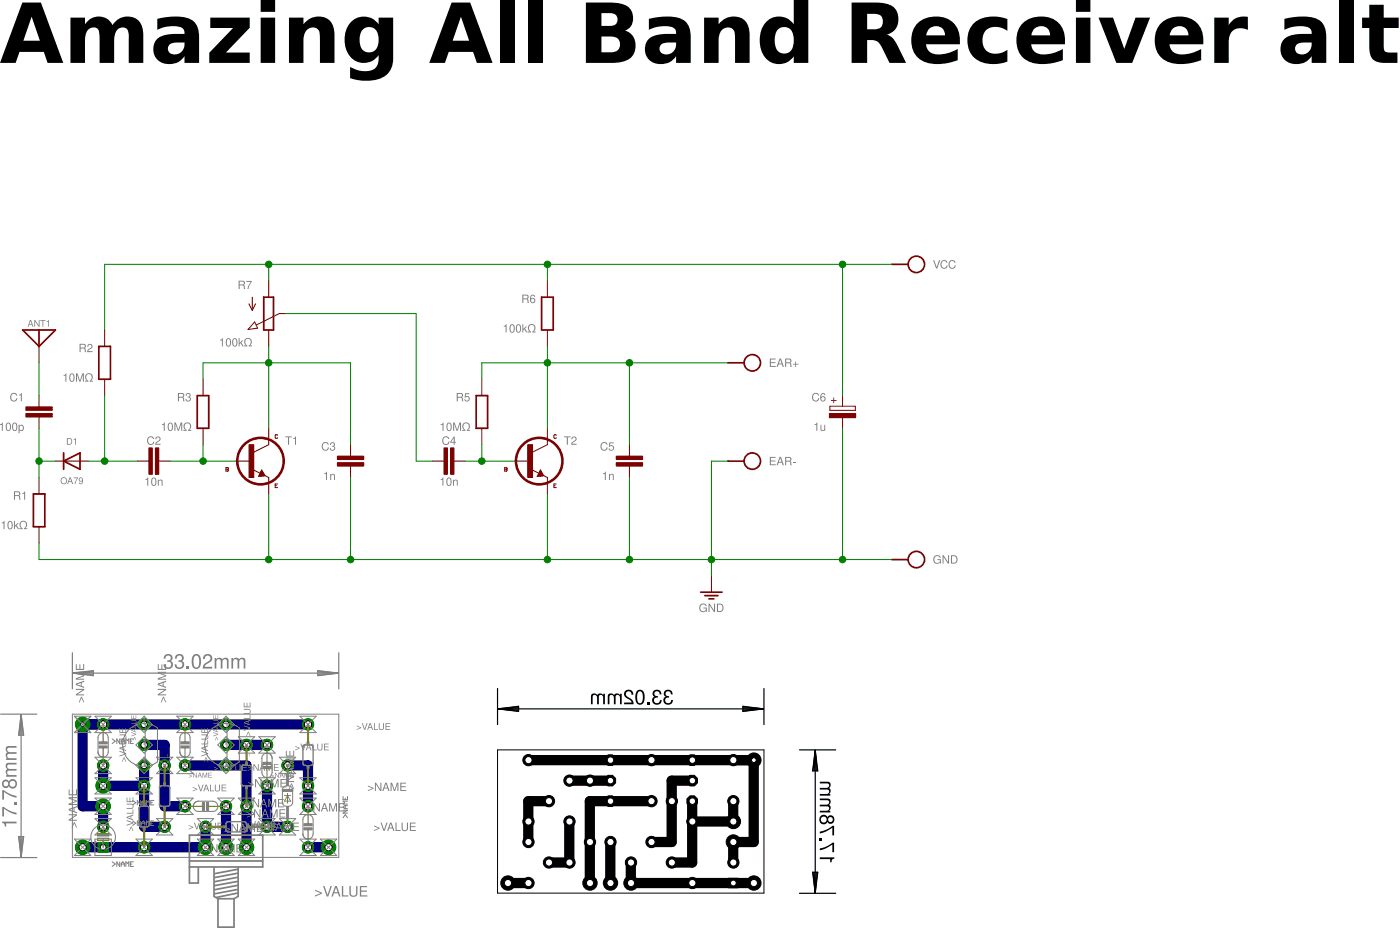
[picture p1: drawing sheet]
<?xml version="1.0" encoding="utf-8"?>
<!DOCTYPE eagle SYSTEM "eagle.dtd">
<eagle version="7.2.0">
<drawing>
<settings>
<setting alwaysvectorfont="no"/>
<setting verticaltext="up"/>
</settings>
<grid distance="0.1" unitdist="inch" unit="inch" style="lines" multiple="1" display="yes" altdistance="2" altunitdist="inch" altunit="inch"/>
<schematic xreflabel="%F%N/%S" xrefpart="/%S.%C%R">
<libraries>
<library name="d">
<symbols>
<symbol name="D">
<pin name="A" x="0" y="-2.54" visible="off" length="short" direction="pas" rot="R90"/>
<pin name="C" x="0" y="2.54" visible="off" length="short" direction="pas" rot="R270"/>
<text x="-2.54" y="0" size="1.016" layer="95" align="bottom-right">&gt;NAME</text>
<text x="-2.54" y="-2.286" size="1.016" layer="96" align="bottom-right">&gt;VALUE</text>
<wire x1="1.27" y1="-1.27" x2="0" y2="1.27" width="0.254" layer="94"/>
<wire x1="0" y1="1.27" x2="-1.27" y2="-1.27" width="0.254" layer="94"/>
<wire x1="-1.27" y1="1.27" x2="0" y2="1.27" width="0.254" layer="94"/>
<wire x1="-1.27" y1="-1.27" x2="1.27" y2="-1.27" width="0.254" layer="94"/>
<wire x1="0" y1="1.27" x2="1.27" y2="1.27" width="0.254" layer="94"/>
</symbol>
</symbols>
<devicesets>
<deviceset name="1N4148" prefix="D">
<gates>
<gate name="1" symbol="D" x="0" y="0"/>
</gates>
<devices>
<device name="35-7" package="DO35-7">
<connects>
<connect gate="1" pin="A" pad="A"/>
<connect gate="1" pin="C" pad="C"/>
</connects>
<technologies>
<technology name=""/>
</technologies>
</device>
<device name="35-10" package="DO35-10">
<connects>
<connect gate="1" pin="A" pad="A"/>
<connect gate="1" pin="C" pad="C"/>
</connects>
<technologies>
<technology name=""/>
</technologies>
</device>
<device name="35-2.54" package="DO35-2_54">
<connects>
<connect gate="1" pin="A" pad="A"/>
<connect gate="1" pin="C" pad="C"/>
</connects>
<technologies>
<technology name=""/>
</technologies>
</device>
<device name="35-2.54A" package="DO35-2_54A">
<connects>
<connect gate="1" pin="A" pad="A"/>
<connect gate="1" pin="C" pad="C"/>
</connects>
<technologies>
<technology name=""/>
</technologies>
</device>
<device name="34-12" package="DO34-12">
<connects>
<connect gate="1" pin="A" pad="A"/>
<connect gate="1" pin="C" pad="C"/>
</connects>
<technologies>
<technology name=""/>
</technologies>
</device>
<device name="34-5" package="DO34-5">
<connects>
<connect gate="1" pin="A" pad="A"/>
<connect gate="1" pin="C" pad="C"/>
</connects>
<technologies>
<technology name=""/>
</technologies>
</device>
<device name="34-7" package="DO34-7">
<connects>
<connect gate="1" pin="A" pad="A"/>
<connect gate="1" pin="C" pad="C"/>
</connects>
<technologies>
<technology name=""/>
</technologies>
</device>
<device name="34-2,5" package="DO34-2,5">
<connects>
<connect gate="1" pin="A" pad="A"/>
<connect gate="1" pin="C" pad="C"/>
</connects>
<technologies>
<technology name=""/>
</technologies>
</device>
<device name="34-2,5-A" package="DO34-2,5-A">
<connects>
<connect gate="1" pin="A" pad="A"/>
<connect gate="1" pin="C" pad="C"/>
</connects>
<technologies>
<technology name=""/>
</technologies>
</device>
<device name="34-10" package="DO34-10">
<connects>
<connect gate="1" pin="A" pad="A"/>
<connect gate="1" pin="C" pad="C"/>
</connects>
<technologies>
<technology name=""/>
</technologies>
</device>
<device name="34-7V" package="DO34-7V">
<connects>
<connect gate="1" pin="A" pad="A"/>
<connect gate="1" pin="C" pad="C"/>
</connects>
<technologies>
<technology name=""/>
</technologies>
</device>
<device name="34-5V" package="DO34-5V">
<connects>
<connect gate="1" pin="A" pad="A"/>
<connect gate="1" pin="C" pad="C"/>
</connects>
<technologies>
<technology name=""/>
</technologies>
</device>
<device name="34-10V" package="DO34-10V">
<connects>
<connect gate="1" pin="A" pad="A"/>
<connect gate="1" pin="C" pad="C"/>
</connects>
<technologies>
<technology name=""/>
</technologies>
</device>
<device name="34-12V" package="DO34-12V">
<connects>
<connect gate="1" pin="A" pad="A"/>
<connect gate="1" pin="C" pad="C"/>
</connects>
<technologies>
<technology name=""/>
</technologies>
</device>
<device name="OA79" package="OA79-18">
<connects>
<connect gate="1" pin="A" pad="A"/>
<connect gate="1" pin="C" pad="C"/>
</connects>
<technologies>
<technology name=""/>
</technologies>
</device>
<device name="-7-10" package="DO7-10">
<connects>
<connect gate="1" pin="A" pad="A"/>
<connect gate="1" pin="C" pad="C"/>
</connects>
<technologies>
<technology name=""/>
</technologies>
</device>
<device name="-7-7" package="DO7-7">
<connects>
<connect gate="1" pin="A" pad="A"/>
<connect gate="1" pin="C" pad="C"/>
</connects>
<technologies>
<technology name=""/>
</technologies>
</device>
<device name="-7-5" package="DO7-5">
<connects>
<connect gate="1" pin="A" pad="A"/>
<connect gate="1" pin="C" pad="C"/>
</connects>
<technologies>
<technology name=""/>
</technologies>
</device>
<device name="-34-18" package="DO34-18">
<connects>
<connect gate="1" pin="A" pad="A"/>
<connect gate="1" pin="C" pad="C"/>
</connects>
<technologies>
<technology name=""/>
</technologies>
</device>
<device name="34-20" package="DO34-15">
<connects>
<connect gate="1" pin="A" pad="A"/>
<connect gate="1" pin="C" pad="C"/>
</connects>
<technologies>
<technology name=""/>
</technologies>
</device>
</devices>
</deviceset>
</devicesets>
</library>
<library name="r">
<symbols>
<symbol name="R">
<pin name="2" x="0" y="5.08" visible="off" length="short" direction="pas" swaplevel="1" rot="R270"/>
<pin name="1" x="0" y="-5.08" visible="off" length="short" direction="pas" swaplevel="1" rot="R90"/>
<wire x1="0.889" y1="-2.54" x2="0.889" y2="2.54" width="0.254" layer="94"/>
<wire x1="-0.889" y1="2.54" x2="-0.889" y2="-2.54" width="0.254" layer="94"/>
<wire x1="0.889" y1="2.54" x2="-0.889" y2="2.54" width="0.254" layer="94"/>
<wire x1="0.889" y1="-2.54" x2="-0.889" y2="-2.54" width="0.254" layer="94"/>
<text x="-1.778" y="1.651" size="1.27" layer="95" align="bottom-right">&gt;NAME</text>
<text x="-1.778" y="-1.651" size="1.27" layer="96" align="top-right">&gt;VALUE</text>
</symbol>
<symbol name="POT">
<wire x1="2.54" y1="0.762" x2="-2.54" y2="0.762" width="0.254" layer="94"/>
<wire x1="-2.54" y1="-0.762" x2="2.54" y2="-0.762" width="0.254" layer="94"/>
<wire x1="0" y1="-2.54" x2="0" y2="-1.651" width="0.1524" layer="94"/>
<wire x1="2.54" y1="-0.762" x2="2.54" y2="0.762" width="0.254" layer="94"/>
<wire x1="-2.54" y1="0.762" x2="-2.54" y2="-0.762" width="0.254" layer="94"/>
<wire x1="-2.54" y1="2.54" x2="-0.508" y2="2.54" width="0.1524" layer="94"/>
<wire x1="-0.508" y1="2.54" x2="-1.524" y2="3.048" width="0.1524" layer="94"/>
<wire x1="-0.508" y1="2.54" x2="-1.524" y2="2.032" width="0.1524" layer="94"/>
<text x="-3.429" y="1.778" size="1.27" layer="95" align="bottom-right">&gt;NAME</text>
<text x="1.905" y="-1.27" size="1.27" layer="96" align="top-left">&gt;VALUE</text>
<pin name="A" x="-5.08" y="0" visible="off" length="short" direction="pas"/>
<pin name="E" x="5.08" y="0" visible="off" length="short" direction="pas" rot="R180"/>
<pin name="S" x="0" y="-2.54" visible="off" length="point" direction="pas" rot="R90"/>
<wire x1="0" y1="-1.651" x2="1.7526" y2="1.8796" width="0.1524" layer="94"/>
<wire x1="1.2939" y1="2.1597" x2="2.4495" y2="3.1989" width="0.1524" layer="94"/>
<wire x1="2.4495" y1="3.1989" x2="2.2352" y2="1.7018" width="0.1524" layer="94"/>
<wire x1="1.2939" y1="2.1597" x2="2.2352" y2="1.7018" width="0.1524" layer="94"/>
</symbol>
</symbols>
<devicesets>
<deviceset name="R" prefix="R" uservalue="yes">
<gates>
<gate name="1" symbol="R" x="0" y="0"/>
</gates>
<devices>
<device name="0204/5" package="0204/5">
<connects>
<connect gate="1" pin="1" pad="1"/>
<connect gate="1" pin="2" pad="2"/>
</connects>
<technologies>
<technology name=""/>
</technologies>
</device>
<device name="0204/7" package="0204/7">
<connects>
<connect gate="1" pin="1" pad="1"/>
<connect gate="1" pin="2" pad="2"/>
</connects>
<technologies>
<technology name=""/>
</technologies>
</device>
<device name="0204V" package="0204V">
<connects>
<connect gate="1" pin="1" pad="1"/>
<connect gate="1" pin="2" pad="2"/>
</connects>
<technologies>
<technology name=""/>
</technologies>
</device>
<device name="0207/10" package="0207/10">
<connects>
<connect gate="1" pin="1" pad="1"/>
<connect gate="1" pin="2" pad="2"/>
</connects>
<technologies>
<technology name=""/>
</technologies>
</device>
<device name="0207/12" package="0207/12">
<connects>
<connect gate="1" pin="1" pad="1"/>
<connect gate="1" pin="2" pad="2"/>
</connects>
<technologies>
<technology name=""/>
</technologies>
</device>
<device name="0207/15" package="0207/15">
<connects>
<connect gate="1" pin="1" pad="1"/>
<connect gate="1" pin="2" pad="2"/>
</connects>
<technologies>
<technology name=""/>
</technologies>
</device>
<device name="0207/2V" package="0207/2V">
<connects>
<connect gate="1" pin="1" pad="1"/>
<connect gate="1" pin="2" pad="2"/>
</connects>
<technologies>
<technology name=""/>
</technologies>
</device>
<device name="0207/5V" package="0207/5V">
<connects>
<connect gate="1" pin="1" pad="1"/>
<connect gate="1" pin="2" pad="2"/>
</connects>
<technologies>
<technology name=""/>
</technologies>
</device>
<device name="0207/7" package="0207/7">
<connects>
<connect gate="1" pin="1" pad="1"/>
<connect gate="1" pin="2" pad="2"/>
</connects>
<technologies>
<technology name=""/>
</technologies>
</device>
<device name="0204/10" package="0204/10">
<connects>
<connect gate="1" pin="1" pad="1"/>
<connect gate="1" pin="2" pad="2"/>
</connects>
<technologies>
<technology name=""/>
</technologies>
</device>
<device name="0204/12" package="0204/12">
<connects>
<connect gate="1" pin="1" pad="1"/>
<connect gate="1" pin="2" pad="2"/>
</connects>
<technologies>
<technology name=""/>
</technologies>
</device>
<device name="0204/15" package="0204/15">
<connects>
<connect gate="1" pin="1" pad="1"/>
<connect gate="1" pin="2" pad="2"/>
</connects>
<technologies>
<technology name=""/>
</technologies>
</device>
<device name="0204/2V" package="0204/2V">
<connects>
<connect gate="1" pin="1" pad="1"/>
<connect gate="1" pin="2" pad="2"/>
</connects>
<technologies>
<technology name=""/>
</technologies>
</device>
<device name="0202/2V" package="0202/2V">
<connects>
<connect gate="1" pin="1" pad="1"/>
<connect gate="1" pin="2" pad="2"/>
</connects>
<technologies>
<technology name=""/>
</technologies>
</device>
<device name="0202/5" package="0202/5">
<connects>
<connect gate="1" pin="1" pad="1"/>
<connect gate="1" pin="2" pad="2"/>
</connects>
<technologies>
<technology name=""/>
</technologies>
</device>
<device name="0202/7" package="0202/7">
<connects>
<connect gate="1" pin="1" pad="1"/>
<connect gate="1" pin="2" pad="2"/>
</connects>
<technologies>
<technology name=""/>
</technologies>
</device>
<device name="0202/10" package="0202/10">
<connects>
<connect gate="1" pin="1" pad="1"/>
<connect gate="1" pin="2" pad="2"/>
</connects>
<technologies>
<technology name=""/>
</technologies>
</device>
<device name="0202V" package="0202V">
<connects>
<connect gate="1" pin="1" pad="1"/>
<connect gate="1" pin="2" pad="2"/>
</connects>
<technologies>
<technology name=""/>
</technologies>
</device>
<device name="0202/12" package="0202/12">
<connects>
<connect gate="1" pin="1" pad="1"/>
<connect gate="1" pin="2" pad="2"/>
</connects>
<technologies>
<technology name=""/>
</technologies>
</device>
<device name="0202/15" package="0202/15">
<connects>
<connect gate="1" pin="1" pad="1"/>
<connect gate="1" pin="2" pad="2"/>
</connects>
<technologies>
<technology name=""/>
</technologies>
</device>
<device name="0202/7-V" package="0202/7-V">
<connects>
<connect gate="1" pin="1" pad="1"/>
<connect gate="1" pin="2" pad="2"/>
</connects>
<technologies>
<technology name=""/>
</technologies>
</device>
<device name="0202/5-V" package="0202/5-V">
<connects>
<connect gate="1" pin="1" pad="1"/>
<connect gate="1" pin="2" pad="2"/>
</connects>
<technologies>
<technology name=""/>
</technologies>
</device>
<device name="0202/10-V" package="0202/10-V">
<connects>
<connect gate="1" pin="1" pad="1"/>
<connect gate="1" pin="2" pad="2"/>
</connects>
<technologies>
<technology name=""/>
</technologies>
</device>
</devices>
</deviceset>
<deviceset name="POT" prefix="R">
<gates>
<gate name="1" symbol="POT" x="0" y="0"/>
</gates>
<devices>
<device name="" package="POT">
<connects>
<connect gate="1" pin="A" pad="1"/>
<connect gate="1" pin="E" pad="3"/>
<connect gate="1" pin="S" pad="2"/>
</connects>
<technologies>
<technology name=""/>
</technologies>
</device>
</devices>
</deviceset>
</devicesets>
</library>
<library name="c">
<symbols>
<symbol name="C">
<text x="-2.286" y="1.651" size="1.27" layer="95" align="bottom-right">&gt;NAME</text>
<text x="-2.286" y="-1.651" size="1.27" layer="96" align="top-right">&gt;VALUE</text>
<pin name="1" x="0" y="2.54" visible="off" length="point" direction="pas" swaplevel="1" rot="R270"/>
<pin name="2" x="0" y="-2.54" visible="off" length="point" direction="pas" swaplevel="1" rot="R90"/>
<wire x1="0" y1="-2.54" x2="0" y2="-0.762" width="0.1524" layer="94"/>
<wire x1="0" y1="2.54" x2="0" y2="0.762" width="0.1524" layer="94"/>
<rectangle x1="-2.032" y1="-0.762" x2="2.032" y2="-0.254" layer="94"/>
<rectangle x1="-2.032" y1="0.254" x2="2.032" y2="0.762" layer="94"/>
</symbol>
<symbol name="CPOL">
<text x="-2.54" y="1.651" size="1.27" layer="95" align="bottom-right">&gt;NAME</text>
<text x="-0.9525" y="1.27" size="1.27" layer="94" rot="R90">+</text>
<text x="-2.54" y="-1.651" size="1.27" layer="96" align="top-right">&gt;VALUE</text>
<pin name="-" x="0" y="-2.54" visible="off" length="point" direction="pas" rot="R90"/>
<pin name="+" x="0" y="2.54" visible="off" length="point" direction="pas" rot="R270"/>
<wire x1="0" y1="-2.54" x2="0" y2="-0.762" width="0.1524" layer="94"/>
<wire x1="0" y1="2.54" x2="0" y2="0.889" width="0.1524" layer="94"/>
<rectangle x1="-2.032" y1="-0.889" x2="2.032" y2="-0.254" layer="94"/>
<wire x1="-1.9685" y1="0.889" x2="-1.9685" y2="0.254" width="0.127" layer="94"/>
<wire x1="-1.9685" y1="0.254" x2="1.9685" y2="0.254" width="0.127" layer="94"/>
<wire x1="1.9685" y1="0.254" x2="1.9685" y2="0.889" width="0.127" layer="94"/>
<wire x1="1.9685" y1="0.889" x2="0" y2="0.889" width="0.127" layer="94"/>
<wire x1="0" y1="0.889" x2="-1.9685" y2="0.889" width="0.127" layer="94"/>
</symbol>
</symbols>
<devicesets>
<deviceset name="C" prefix="C" uservalue="yes">
<gates>
<gate name="1" symbol="C" x="0" y="0"/>
</gates>
<devices>
<device name="025-024X044" package="C025-024X044">
<connects>
<connect gate="1" pin="1" pad="1"/>
<connect gate="1" pin="2" pad="2"/>
</connects>
<technologies>
<technology name=""/>
</technologies>
</device>
<device name="025-025X050" package="C025-025X050">
<connects>
<connect gate="1" pin="1" pad="1"/>
<connect gate="1" pin="2" pad="2"/>
</connects>
<technologies>
<technology name=""/>
</technologies>
</device>
<device name="025-030X050" package="C025-030X050">
<connects>
<connect gate="1" pin="1" pad="1"/>
<connect gate="1" pin="2" pad="2"/>
</connects>
<technologies>
<technology name=""/>
</technologies>
</device>
<device name="025-040X050" package="C025-040X050">
<connects>
<connect gate="1" pin="1" pad="1"/>
<connect gate="1" pin="2" pad="2"/>
</connects>
<technologies>
<technology name=""/>
</technologies>
</device>
<device name="025-050X050" package="C025-050X050">
<connects>
<connect gate="1" pin="1" pad="1"/>
<connect gate="1" pin="2" pad="2"/>
</connects>
<technologies>
<technology name=""/>
</technologies>
</device>
<device name="025-060X050" package="C025-060X050">
<connects>
<connect gate="1" pin="1" pad="1"/>
<connect gate="1" pin="2" pad="2"/>
</connects>
<technologies>
<technology name=""/>
</technologies>
</device>
<device name="050-024X044" package="C050-024X044">
<connects>
<connect gate="1" pin="1" pad="1"/>
<connect gate="1" pin="2" pad="2"/>
</connects>
<technologies>
<technology name=""/>
</technologies>
</device>
<device name="050-025X075" package="C050-025X075">
<connects>
<connect gate="1" pin="1" pad="1"/>
<connect gate="1" pin="2" pad="2"/>
</connects>
<technologies>
<technology name=""/>
</technologies>
</device>
<device name="050-045X075" package="C050-045X075">
<connects>
<connect gate="1" pin="1" pad="1"/>
<connect gate="1" pin="2" pad="2"/>
</connects>
<technologies>
<technology name=""/>
</technologies>
</device>
<device name="050-030X075" package="C050-030X075">
<connects>
<connect gate="1" pin="1" pad="1"/>
<connect gate="1" pin="2" pad="2"/>
</connects>
<technologies>
<technology name=""/>
</technologies>
</device>
<device name="050-050X075" package="C050-050X075">
<connects>
<connect gate="1" pin="1" pad="1"/>
<connect gate="1" pin="2" pad="2"/>
</connects>
<technologies>
<technology name=""/>
</technologies>
</device>
<device name="050-055X075" package="C050-055X075">
<connects>
<connect gate="1" pin="1" pad="1"/>
<connect gate="1" pin="2" pad="2"/>
</connects>
<technologies>
<technology name=""/>
</technologies>
</device>
<device name="050-075X075" package="C050-075X075">
<connects>
<connect gate="1" pin="1" pad="1"/>
<connect gate="1" pin="2" pad="2"/>
</connects>
<technologies>
<technology name=""/>
</technologies>
</device>
<device name="075-032X103" package="C075-032X103">
<connects>
<connect gate="1" pin="1" pad="1"/>
<connect gate="1" pin="2" pad="2"/>
</connects>
<technologies>
<technology name=""/>
</technologies>
</device>
<device name="075-042X103" package="C075-042X103">
<connects>
<connect gate="1" pin="1" pad="1"/>
<connect gate="1" pin="2" pad="2"/>
</connects>
<technologies>
<technology name=""/>
</technologies>
</device>
<device name="075-052X106" package="C075-052X106">
<connects>
<connect gate="1" pin="1" pad="1"/>
<connect gate="1" pin="2" pad="2"/>
</connects>
<technologies>
<technology name=""/>
</technologies>
</device>
<device name="102-043X133" package="C102-043X133">
<connects>
<connect gate="1" pin="1" pad="1"/>
<connect gate="1" pin="2" pad="2"/>
</connects>
<technologies>
<technology name=""/>
</technologies>
</device>
<device name="102-054X133" package="C102-054X133">
<connects>
<connect gate="1" pin="1" pad="1"/>
<connect gate="1" pin="2" pad="2"/>
</connects>
<technologies>
<technology name=""/>
</technologies>
</device>
<device name="102-064X133" package="C102-064X133">
<connects>
<connect gate="1" pin="1" pad="1"/>
<connect gate="1" pin="2" pad="2"/>
</connects>
<technologies>
<technology name=""/>
</technologies>
</device>
<device name="150-054X183" package="C150-054X183">
<connects>
<connect gate="1" pin="1" pad="1"/>
<connect gate="1" pin="2" pad="2"/>
</connects>
<technologies>
<technology name=""/>
</technologies>
</device>
<device name="150-064X183" package="C150-064X183">
<connects>
<connect gate="1" pin="1" pad="1"/>
<connect gate="1" pin="2" pad="2"/>
</connects>
<technologies>
<technology name=""/>
</technologies>
</device>
<device name="150-072X183" package="C150-072X183">
<connects>
<connect gate="1" pin="1" pad="1"/>
<connect gate="1" pin="2" pad="2"/>
</connects>
<technologies>
<technology name=""/>
</technologies>
</device>
<device name="150-084X183" package="C150-084X183">
<connects>
<connect gate="1" pin="1" pad="1"/>
<connect gate="1" pin="2" pad="2"/>
</connects>
<technologies>
<technology name=""/>
</technologies>
</device>
<device name="150-091X182" package="C150-091X182">
<connects>
<connect gate="1" pin="1" pad="1"/>
<connect gate="1" pin="2" pad="2"/>
</connects>
<technologies>
<technology name=""/>
</technologies>
</device>
<device name="050-035X075" package="C050-035X075">
<connects>
<connect gate="1" pin="1" pad="1"/>
<connect gate="1" pin="2" pad="2"/>
</connects>
<technologies>
<technology name=""/>
</technologies>
</device>
<device name="075-063X106" package="C075-063X106">
<connects>
<connect gate="1" pin="1" pad="1"/>
<connect gate="1" pin="2" pad="2"/>
</connects>
<technologies>
<technology name=""/>
</technologies>
</device>
<device name="025-020X036" package="C025-020X036">
<connects>
<connect gate="1" pin="1" pad="1"/>
<connect gate="1" pin="2" pad="2"/>
</connects>
<technologies>
<technology name=""/>
</technologies>
</device>
<device name="050-020X036" package="C050-020X036">
<connects>
<connect gate="1" pin="1" pad="1"/>
<connect gate="1" pin="2" pad="2"/>
</connects>
<technologies>
<technology name=""/>
</technologies>
</device>
<device name="025-015X024" package="C025-015X024">
<connects>
<connect gate="1" pin="1" pad="1"/>
<connect gate="1" pin="2" pad="2"/>
</connects>
<technologies>
<technology name=""/>
</technologies>
</device>
<device name="025-025X060" package="C050-025X060">
<connects>
<connect gate="1" pin="1" pad="1"/>
<connect gate="1" pin="2" pad="2"/>
</connects>
<technologies>
<technology name=""/>
</technologies>
</device>
<device name="050-024X044/V" package="C050-024X044/V">
<connects>
<connect gate="1" pin="1" pad="1"/>
<connect gate="1" pin="2" pad="2"/>
</connects>
<technologies>
<technology name=""/>
</technologies>
</device>
<device name="050-025X075/V" package="C050-025X075/V">
<connects>
<connect gate="1" pin="1" pad="1"/>
<connect gate="1" pin="2" pad="2"/>
</connects>
<technologies>
<technology name=""/>
</technologies>
</device>
<device name="050-020X036/V" package="C050-020X036/V">
<connects>
<connect gate="1" pin="1" pad="1"/>
<connect gate="1" pin="2" pad="2"/>
</connects>
<technologies>
<technology name=""/>
</technologies>
</device>
</devices>
</deviceset>
<deviceset name="CPOL" prefix="C" uservalue="yes">
<gates>
<gate name="1" symbol="CPOL" x="0" y="0"/>
</gates>
<devices>
<device name="E15-5AXIAL" package="E15-5">
<connects>
<connect gate="1" pin="+" pad="+"/>
<connect gate="1" pin="-" pad="-"/>
</connects>
<technologies>
<technology name=""/>
</technologies>
</device>
<device name="E15-6AXIAL" package="E15-6">
<connects>
<connect gate="1" pin="+" pad="+"/>
<connect gate="1" pin="-" pad="-"/>
</connects>
<technologies>
<technology name=""/>
</technologies>
</device>
<device name="E15-9AXIAL" package="E15-9">
<connects>
<connect gate="1" pin="+" pad="+"/>
<connect gate="1" pin="-" pad="-"/>
</connects>
<technologies>
<technology name=""/>
</technologies>
</device>
<device name="E2.5-4R" package="E2,5-4R">
<connects>
<connect gate="1" pin="+" pad="+"/>
<connect gate="1" pin="-" pad="-"/>
</connects>
<technologies>
<technology name=""/>
</technologies>
</device>
<device name="E2.5-5" package="E2,5-5">
<connects>
<connect gate="1" pin="+" pad="+"/>
<connect gate="1" pin="-" pad="-"/>
</connects>
<technologies>
<technology name=""/>
</technologies>
</device>
<device name="E2.5-6" package="E2,5-6">
<connects>
<connect gate="1" pin="+" pad="+"/>
<connect gate="1" pin="-" pad="-"/>
</connects>
<technologies>
<technology name=""/>
</technologies>
</device>
<device name="E2.5-7" package="E2,5-7">
<connects>
<connect gate="1" pin="+" pad="+"/>
<connect gate="1" pin="-" pad="-"/>
</connects>
<technologies>
<technology name=""/>
</technologies>
</device>
<device name="E2.5-4V" package="E2,5RE">
<connects>
<connect gate="1" pin="+" pad="+"/>
<connect gate="1" pin="-" pad="-"/>
</connects>
<technologies>
<technology name=""/>
</technologies>
</device>
<device name="E25-10AXIAL" package="E25-10">
<connects>
<connect gate="1" pin="+" pad="+"/>
<connect gate="1" pin="-" pad="-"/>
</connects>
<technologies>
<technology name=""/>
</technologies>
</device>
<device name="E25-9AXIAL" package="E25-9">
<connects>
<connect gate="1" pin="+" pad="+"/>
<connect gate="1" pin="-" pad="-"/>
</connects>
<technologies>
<technology name=""/>
</technologies>
</device>
<device name="E30-10AXIAL" package="E30-10">
<connects>
<connect gate="1" pin="+" pad="+"/>
<connect gate="1" pin="-" pad="-"/>
</connects>
<technologies>
<technology name=""/>
</technologies>
</device>
<device name="E30-12AXIAL" package="E30-12">
<connects>
<connect gate="1" pin="+" pad="+"/>
<connect gate="1" pin="-" pad="-"/>
</connects>
<technologies>
<technology name=""/>
</technologies>
</device>
<device name="E30-16AXIAL" package="E30-16">
<connects>
<connect gate="1" pin="+" pad="+"/>
<connect gate="1" pin="-" pad="-"/>
</connects>
<technologies>
<technology name=""/>
</technologies>
</device>
<device name="E35-12AXIAL" package="E35-12">
<connects>
<connect gate="1" pin="+" pad="+"/>
<connect gate="1" pin="-" pad="-"/>
</connects>
<technologies>
<technology name=""/>
</technologies>
</device>
<device name="E35-14AXIAL" package="E35-14">
<connects>
<connect gate="1" pin="+" pad="+"/>
<connect gate="1" pin="-" pad="-"/>
</connects>
<technologies>
<technology name=""/>
</technologies>
</device>
<device name="E35-16AXIAL" package="E35-16">
<connects>
<connect gate="1" pin="+" pad="+"/>
<connect gate="1" pin="-" pad="-"/>
</connects>
<technologies>
<technology name=""/>
</technologies>
</device>
<device name="E35-18AXIAL" package="E35-18">
<connects>
<connect gate="1" pin="+" pad="+"/>
<connect gate="1" pin="-" pad="-"/>
</connects>
<technologies>
<technology name=""/>
</technologies>
</device>
<device name="E45-16AXIAL" package="E45-16">
<connects>
<connect gate="1" pin="+" pad="+"/>
<connect gate="1" pin="-" pad="-"/>
</connects>
<technologies>
<technology name=""/>
</technologies>
</device>
<device name="E45-18AXIAL" package="E45-18">
<connects>
<connect gate="1" pin="+" pad="+"/>
<connect gate="1" pin="-" pad="-"/>
</connects>
<technologies>
<technology name=""/>
</technologies>
</device>
<device name="E45-21AXIAL" package="E45-21">
<connects>
<connect gate="1" pin="+" pad="+"/>
<connect gate="1" pin="-" pad="-"/>
</connects>
<technologies>
<technology name=""/>
</technologies>
</device>
<device name="E45-22AXIAL" package="E45-22">
<connects>
<connect gate="1" pin="+" pad="+"/>
<connect gate="1" pin="-" pad="-"/>
</connects>
<technologies>
<technology name=""/>
</technologies>
</device>
<device name="E45-25AXIAL" package="E45-25">
<connects>
<connect gate="1" pin="+" pad="+"/>
<connect gate="1" pin="-" pad="-"/>
</connects>
<technologies>
<technology name=""/>
</technologies>
</device>
<device name="E5-10.5" package="E5-10,5">
<connects>
<connect gate="1" pin="+" pad="+"/>
<connect gate="1" pin="-" pad="-"/>
</connects>
<technologies>
<technology name=""/>
</technologies>
</device>
<device name="E5-13" package="E5-13">
<connects>
<connect gate="1" pin="+" pad="+"/>
<connect gate="1" pin="-" pad="-"/>
</connects>
<technologies>
<technology name=""/>
</technologies>
</device>
<device name="E5-4" package="E5-4">
<connects>
<connect gate="1" pin="+" pad="+"/>
<connect gate="1" pin="-" pad="-"/>
</connects>
<technologies>
<technology name=""/>
</technologies>
</device>
<device name="E5-5" package="E5-5">
<connects>
<connect gate="1" pin="+" pad="+"/>
<connect gate="1" pin="-" pad="-"/>
</connects>
<technologies>
<technology name=""/>
</technologies>
</device>
<device name="E5-6" package="E5-6">
<connects>
<connect gate="1" pin="+" pad="+"/>
<connect gate="1" pin="-" pad="-"/>
</connects>
<technologies>
<technology name=""/>
</technologies>
</device>
<device name="E5-8.5" package="E5-8,5">
<connects>
<connect gate="1" pin="+" pad="+"/>
<connect gate="1" pin="-" pad="-"/>
</connects>
<technologies>
<technology name=""/>
</technologies>
</device>
<device name="E50-25AXIAL" package="E50-25">
<connects>
<connect gate="1" pin="+" pad="+"/>
<connect gate="1" pin="-" pad="-"/>
</connects>
<technologies>
<technology name=""/>
</technologies>
</device>
<device name="E50-30AXIAL" package="E50-30">
<connects>
<connect gate="1" pin="+" pad="+"/>
<connect gate="1" pin="-" pad="-"/>
</connects>
<technologies>
<technology name=""/>
</technologies>
</device>
<device name="E55-25AXIAL" package="E55-25">
<connects>
<connect gate="1" pin="+" pad="+"/>
<connect gate="1" pin="-" pad="-"/>
</connects>
<technologies>
<technology name=""/>
</technologies>
</device>
<device name="E55-30AXIAL" package="E55-30">
<connects>
<connect gate="1" pin="+" pad="+"/>
<connect gate="1" pin="-" pad="-"/>
</connects>
<technologies>
<technology name=""/>
</technologies>
</device>
<device name="E5-9VAXIAL" package="E5R">
<connects>
<connect gate="1" pin="+" pad="+"/>
<connect gate="1" pin="-" pad="-"/>
</connects>
<technologies>
<technology name=""/>
</technologies>
</device>
<device name="E7.5-16" package="E7,5-16">
<connects>
<connect gate="1" pin="+" pad="+"/>
<connect gate="1" pin="-" pad="-"/>
</connects>
<technologies>
<technology name=""/>
</technologies>
</device>
<device name="E7.5-18" package="E7,5-18">
<connects>
<connect gate="1" pin="+" pad="+"/>
<connect gate="1" pin="-" pad="-"/>
</connects>
<technologies>
<technology name=""/>
</technologies>
</device>
<device name="E2,5-6E" package="E2,5-6E">
<connects>
<connect gate="1" pin="+" pad="+"/>
<connect gate="1" pin="-" pad="-"/>
</connects>
<technologies>
<technology name=""/>
</technologies>
</device>
<device name="E2,5-4" package="E2,5-4">
<connects>
<connect gate="1" pin="+" pad="+"/>
<connect gate="1" pin="-" pad="-"/>
</connects>
<technologies>
<technology name=""/>
</technologies>
</device>
<device name="E2,5-3" package="E2,5-3">
<connects>
<connect gate="1" pin="+" pad="+"/>
<connect gate="1" pin="-" pad="-"/>
</connects>
<technologies>
<technology name=""/>
</technologies>
</device>
<device name="E2,5-4/V" package="E2.5-4/V">
<connects>
<connect gate="1" pin="+" pad="+"/>
<connect gate="1" pin="-" pad="-"/>
</connects>
<technologies>
<technology name=""/>
</technologies>
</device>
<device name="E2,5-5/V" package="E2,5-5/V">
<connects>
<connect gate="1" pin="+" pad="+"/>
<connect gate="1" pin="-" pad="-"/>
</connects>
<technologies>
<technology name=""/>
</technologies>
</device>
<device name="E5-5/V" package="E5-5/V">
<connects>
<connect gate="1" pin="+" pad="+"/>
<connect gate="1" pin="-" pad="-"/>
</connects>
<technologies>
<technology name=""/>
</technologies>
</device>
</devices>
</deviceset>
</devicesets>
</library>
<library name="pad">
<symbols>
<symbol name="GND">
<wire x1="-1.651" y1="0" x2="1.651" y2="0" width="0.254" layer="94"/>
<text x="0" y="-1.778" size="1.27" layer="96" align="top-center">&gt;VALUE</text>
<pin name="GND" x="0" y="2.54" visible="off" length="short" direction="sup" rot="R270"/>
<wire x1="-1.016" y1="-0.508" x2="1.016" y2="-0.508" width="0.254" layer="94"/>
<wire x1="-0.381" y1="-1.016" x2="0.381" y2="-1.016" width="0.254" layer="94"/>
</symbol>
<symbol name="SPAD">
<pin name="P$1" x="0" y="0" visible="off" length="point" function="dot"/>
<wire x1="0" y1="0" x2="-2.54" y2="0" width="0.254" layer="94"/>
<circle x="-3.81" y="0" radius="1.27" width="0.254" layer="94"/>
<text x="-6.35" y="0" size="1.27" layer="95" align="center-right">&gt;NAME</text>
</symbol>
<symbol name="ANT">
<wire x1="-2.54" y1="5.08" x2="0" y2="5.08" width="0.254" layer="94"/>
<wire x1="2.54" y1="5.08" x2="0" y2="2.54" width="0.254" layer="94"/>
<wire x1="0" y1="2.54" x2="-2.54" y2="5.08" width="0.254" layer="94"/>
<wire x1="0" y1="5.08" x2="0" y2="2.54" width="0.254" layer="94"/>
<wire x1="0" y1="5.08" x2="2.54" y2="5.08" width="0.254" layer="94"/>
<text x="0" y="5.588" size="1.016" layer="95" align="bottom-center">&gt;NAME</text>
<pin name="1" x="0" y="0" visible="off" length="short" direction="out" rot="R90"/>
</symbol>
</symbols>
<devicesets>
<deviceset name="GND">
<gates>
<gate name="1" symbol="GND" x="0" y="0"/>
</gates>
<devices>
<device name="">
<technologies>
<technology name=""/>
</technologies>
</device>
</devices>
</deviceset>
<deviceset name="SPAD" prefix="P">
<gates>
<gate name="1" symbol="SPAD" x="0" y="0"/>
</gates>
<devices>
<device name="" package="SPAD">
<connects>
<connect gate="1" pin="P$1" pad="1"/>
</connects>
<technologies>
<technology name=""/>
</technologies>
</device>
</devices>
</deviceset>
<deviceset name="ANT" prefix="ANT">
<gates>
<gate name="ANT" symbol="ANT" x="0" y="0"/>
</gates>
<devices>
<device name="" package="SPAD">
<connects>
<connect gate="ANT" pin="1" pad="1"/>
</connects>
<technologies>
<technology name=""/>
</technologies>
</device>
</devices>
</deviceset>
</devicesets>
</library>
<library name="t">
<symbols>
<symbol name="NPN">
<wire x1="2.54" y1="2.54" x2="0.0635" y2="1.30175" width="0.1524" layer="94"/>
<wire x1="1.4605" y1="-1.36525" x2="1.9685" y2="-2.25425" width="0.1524" layer="94"/>
<wire x1="1.9685" y1="-2.25425" x2="0.9525" y2="-2.38125" width="0.1524" layer="94"/>
<wire x1="0.9525" y1="-2.38125" x2="1.4605" y2="-1.36525" width="0.1524" layer="94"/>
<wire x1="2.54" y1="-2.54" x2="1.9685" y2="-2.25425" width="0.1524" layer="94"/>
<wire x1="1.9685" y1="-2.25425" x2="0.308" y2="-1.424" width="0.1524" layer="94"/>
<wire x1="1.2065" y1="-2.25425" x2="1.778" y2="-2.19075" width="0.3048" layer="94"/>
<wire x1="1.778" y1="-2.19075" x2="1.4605" y2="-1.61925" width="0.3048" layer="94"/>
<wire x1="1.4605" y1="-1.61925" x2="1.2065" y2="-2.12725" width="0.254" layer="94"/>
<wire x1="1.2065" y1="-2.12725" x2="1.5875" y2="-2.12725" width="0.254" layer="94"/>
<wire x1="1.5875" y1="-2.12725" x2="1.4605" y2="-1.87325" width="0.254" layer="94"/>
<text x="5.08" y="2.54" size="1.27" layer="95" ratio="10">&gt;NAME</text>
<text x="5.08" y="-2.54" size="1.27" layer="96" ratio="10" align="top-left">&gt;VALUE</text>
<rectangle x1="-0.508" y1="-2.54" x2="0.254" y2="2.54" layer="94"/>
<pin name="B" x="-2.54" y="0" visible="off" length="short" direction="pas" swaplevel="1"/>
<pin name="E" x="2.54" y="-5.08" visible="off" length="short" direction="pas" swaplevel="3" rot="R90"/>
<pin name="C" x="2.54" y="5.08" visible="off" length="short" direction="pas" swaplevel="2" rot="R270"/>
<circle x="1.27" y="0" radius="3.5921" width="0.381" layer="94"/>
<text x="3.81" y="-3.81" size="0.6096" layer="94" font="vector" align="center">E</text>
<text x="3.81" y="3.81" size="0.6096" layer="94" font="vector" align="center">C</text>
<text x="-3.81" y="-1.27" size="0.6096" layer="94" font="vector" align="center">B</text>
</symbol>
</symbols>
<devicesets>
<deviceset name="BC547" prefix="T" uservalue="yes">
<gates>
<gate name="1" symbol="NPN" x="0" y="0"/>
</gates>
<devices>
<device name="-TO92-CBE" package="TO92-CBE">
<connects>
<connect gate="1" pin="B" pad="2"/>
<connect gate="1" pin="C" pad="1"/>
<connect gate="1" pin="E" pad="3"/>
</connects>
<technologies>
<technology name=""/>
</technologies>
</device>
<device name="-A" package="TO92-CBE-A">
<connects>
<connect gate="1" pin="B" pad="2"/>
<connect gate="1" pin="C" pad="1"/>
<connect gate="1" pin="E" pad="3"/>
</connects>
<technologies>
<technology name=""/>
</technologies>
</device>
<device name="" package="TO92">
<connects>
<connect gate="1" pin="B" pad="2"/>
<connect gate="1" pin="C" pad="1"/>
<connect gate="1" pin="E" pad="3"/>
</connects>
<technologies>
<technology name=""/>
</technologies>
</device>
</devices>
</deviceset>
</devicesets>
</library>
</libraries>
<attributes>
</attributes>
<variantdefs>
</variantdefs>
<classes>
<class number="0" name="default" width="0.6096" drill="0">
</class>
</classes>
<parts>
<part name="D1" library="d" deviceset="1N4148" device="34-7V" value="OA79"/>
<part name="R1" library="r" deviceset="R" device="0202/7-V" value="10kΩ"/>
<part name="C1" library="c" deviceset="C" device="050-020X036/V" value="100p"/>
<part name="C2" library="c" deviceset="C" device="050-020X036" value="10n"/>
<part name="C3" library="c" deviceset="C" device="050-020X036" value="1n"/>
<part name="R2" library="r" deviceset="R" device="0202/7" value="10MΩ"/>
<part name="R3" library="r" deviceset="R" device="0202/7-V" value="10MΩ"/>
<part name="C4" library="c" deviceset="C" device="050-020X036" value="10n"/>
<part name="C5" library="c" deviceset="C" device="050-020X036" value="1n"/>
<part name="R5" library="r" deviceset="R" device="0202/7-V" value="10MΩ"/>
<part name="R6" library="r" deviceset="R" device="0202/7-V" value="100kΩ"/>
<part name="U$3" library="pad" deviceset="GND" device=""/>
<part name="EAR+" library="pad" deviceset="SPAD" device=""/>
<part name="EAR-" library="pad" deviceset="SPAD" device=""/>
<part name="ANT1" library="pad" deviceset="ANT" device=""/>
<part name="GND" library="pad" deviceset="SPAD" device=""/>
<part name="VCC" library="pad" deviceset="SPAD" device=""/>
<part name="C6" library="c" deviceset="CPOL" device="E2,5-3" value="1u"/>
<part name="R7" library="r" deviceset="POT" device="" value="100kΩ"/>
<part name="T1" library="t" deviceset="BC547" device="-TO92-CBE"/>
<part name="T2" library="t" deviceset="BC547" device=""/>
</parts>
<sheets>
<sheet>
<plain>
</plain>
<instances>
<instance part="D1" gate="1" x="-7.62" y="55.88" smashed="yes" rot="R90">
<attribute name="NAME" x="-7.62" y="58.42" size="1.016" layer="95" align="bottom-center"/>
<attribute name="VALUE" x="-7.62" y="53.34" size="1.016" layer="96" align="top-center"/>
</instance>
<instance part="R1" gate="1" x="-12.7" y="48.26"/>
<instance part="C1" gate="1" x="-12.7" y="63.5"/>
<instance part="C2" gate="1" x="5.08" y="55.88" smashed="yes" rot="R270">
<attribute name="NAME" x="5.08" y="58.42" size="1.27" layer="95" align="bottom-center"/>
<attribute name="VALUE" x="5.08" y="53.34" size="1.27" layer="96" align="top-center"/>
</instance>
<instance part="C3" gate="1" x="35.56" y="55.88"/>
<instance part="R2" gate="1" x="-2.54" y="71.12"/>
<instance part="R3" gate="1" x="12.7" y="63.5"/>
<instance part="C4" gate="1" x="50.8" y="55.88" smashed="yes" rot="R270">
<attribute name="NAME" x="50.8" y="58.42" size="1.27" layer="95" align="bottom-center"/>
<attribute name="VALUE" x="50.8" y="53.34" size="1.27" layer="96" align="top-center"/>
</instance>
<instance part="C5" gate="1" x="78.74" y="55.88"/>
<instance part="R5" gate="1" x="55.88" y="63.5"/>
<instance part="R6" gate="1" x="66.04" y="78.74"/>
<instance part="U$3" gate="1" x="91.44" y="35.56"/>
<instance part="EAR+" gate="1" x="93.98" y="71.12" rot="R180"/>
<instance part="EAR-" gate="1" x="93.98" y="55.88" rot="R180"/>
<instance part="ANT1" gate="ANT" x="-12.7" y="71.12"/>
<instance part="GND" gate="1" x="119.38" y="40.64" rot="R180"/>
<instance part="VCC" gate="1" x="119.38" y="86.36" rot="R180"/>
<instance part="C6" gate="1" x="111.76" y="63.5"/>
<instance part="R7" gate="1" x="22.86" y="78.74" smashed="yes" rot="MR270">
<attribute name="NAME" x="20.32" y="82.55" size="1.27" layer="95" align="bottom-right"/>
<attribute name="VALUE" x="20.32" y="74.93" size="1.27" layer="96" align="top-right"/>
</instance>
<instance part="T1" gate="1" x="20.32" y="55.88"/>
<instance part="T2" gate="1" x="63.5" y="55.88"/>
</instances>
<busses>
</busses>
<nets>
<net name="I1" class="0">
<segment>
<pinref part="C2" gate="1" pin="1"/>
<wire x1="7.62" y1="55.88" x2="12.7" y2="55.88" width="0.1524" layer="91"/>
<pinref part="R3" gate="1" pin="1"/>
<wire x1="12.7" y1="55.88" x2="17.78" y2="55.88" width="0.1524" layer="91"/>
<wire x1="12.7" y1="58.42" x2="12.7" y2="55.88" width="0.1524" layer="91"/>
<junction x="12.7" y="55.88"/>
<pinref part="T1" gate="1" pin="B"/>
</segment>
</net>
<net name="DC" class="0">
<segment>
<pinref part="R2" gate="1" pin="1"/>
<pinref part="C2" gate="1" pin="2"/>
<wire x1="-2.54" y1="66.04" x2="-2.54" y2="55.88" width="0.1524" layer="91"/>
<wire x1="-2.54" y1="55.88" x2="2.54" y2="55.88" width="0.1524" layer="91"/>
<pinref part="D1" gate="1" pin="A"/>
<wire x1="-5.08" y1="55.88" x2="-2.54" y2="55.88" width="0.1524" layer="91"/>
<junction x="-2.54" y="55.88"/>
</segment>
</net>
<net name="AC" class="0">
<segment>
<pinref part="C1" gate="1" pin="2"/>
<pinref part="R1" gate="1" pin="2"/>
<wire x1="-12.7" y1="60.96" x2="-12.7" y2="55.88" width="0.1524" layer="91"/>
<pinref part="D1" gate="1" pin="C"/>
<wire x1="-12.7" y1="55.88" x2="-12.7" y2="53.34" width="0.1524" layer="91"/>
<wire x1="-12.7" y1="55.88" x2="-10.16" y2="55.88" width="0.1524" layer="91"/>
<junction x="-12.7" y="55.88"/>
</segment>
</net>
<net name="ANT" class="0">
<segment>
<pinref part="C1" gate="1" pin="1"/>
<wire x1="-12.7" y1="66.04" x2="-12.7" y2="71.12" width="0.1524" layer="91"/>
<pinref part="ANT1" gate="ANT" pin="1"/>
</segment>
</net>
<net name="VCC" class="0">
<segment>
<pinref part="R2" gate="1" pin="2"/>
<wire x1="-2.54" y1="76.2" x2="-2.54" y2="86.36" width="0.1524" layer="91"/>
<wire x1="-2.54" y1="86.36" x2="22.86" y2="86.36" width="0.1524" layer="91"/>
<wire x1="22.86" y1="83.82" x2="22.86" y2="86.36" width="0.1524" layer="91"/>
<junction x="22.86" y="86.36"/>
<pinref part="R6" gate="1" pin="2"/>
<wire x1="22.86" y1="86.36" x2="66.04" y2="86.36" width="0.1524" layer="91"/>
<wire x1="66.04" y1="86.36" x2="66.04" y2="83.82" width="0.1524" layer="91"/>
<pinref part="VCC" gate="1" pin="P$1"/>
<wire x1="119.38" y1="86.36" x2="111.76" y2="86.36" width="0.1524" layer="91"/>
<junction x="66.04" y="86.36"/>
<pinref part="C6" gate="1" pin="+"/>
<wire x1="111.76" y1="86.36" x2="66.04" y2="86.36" width="0.1524" layer="91"/>
<wire x1="111.76" y1="86.36" x2="111.76" y2="66.04" width="0.1524" layer="91"/>
<junction x="111.76" y="86.36"/>
<pinref part="R7" gate="1" pin="A"/>
</segment>
</net>
<net name="O1" class="0">
<segment>
<pinref part="R3" gate="1" pin="2"/>
<wire x1="12.7" y1="68.58" x2="12.7" y2="71.12" width="0.1524" layer="91"/>
<wire x1="12.7" y1="71.12" x2="22.86" y2="71.12" width="0.1524" layer="91"/>
<pinref part="C3" gate="1" pin="1"/>
<wire x1="22.86" y1="71.12" x2="35.56" y2="71.12" width="0.1524" layer="91"/>
<wire x1="35.56" y1="71.12" x2="35.56" y2="58.42" width="0.1524" layer="91"/>
<wire x1="22.86" y1="60.96" x2="22.86" y2="71.12" width="0.1524" layer="91"/>
<junction x="22.86" y="71.12"/>
<wire x1="22.86" y1="71.12" x2="22.86" y2="73.66" width="0.1524" layer="91"/>
<pinref part="R7" gate="1" pin="E"/>
<pinref part="T1" gate="1" pin="C"/>
</segment>
</net>
<net name="VO1" class="0">
<segment>
<wire x1="25.4" y1="78.74" x2="45.72" y2="78.74" width="0.1524" layer="91"/>
<wire x1="45.72" y1="78.74" x2="45.72" y2="55.88" width="0.1524" layer="91"/>
<wire x1="45.72" y1="55.88" x2="48.26" y2="55.88" width="0.1524" layer="91"/>
<pinref part="C4" gate="1" pin="2"/>
<pinref part="R7" gate="1" pin="S"/>
</segment>
</net>
<net name="I2" class="0">
<segment>
<pinref part="R5" gate="1" pin="1"/>
<wire x1="55.88" y1="58.42" x2="55.88" y2="55.88" width="0.1524" layer="91"/>
<wire x1="55.88" y1="55.88" x2="60.96" y2="55.88" width="0.1524" layer="91"/>
<wire x1="55.88" y1="55.88" x2="53.34" y2="55.88" width="0.1524" layer="91"/>
<junction x="55.88" y="55.88"/>
<pinref part="C4" gate="1" pin="1"/>
<pinref part="T2" gate="1" pin="B"/>
</segment>
</net>
<net name="O2" class="0">
<segment>
<wire x1="66.04" y1="60.96" x2="66.04" y2="71.12" width="0.1524" layer="91"/>
<wire x1="66.04" y1="71.12" x2="55.88" y2="71.12" width="0.1524" layer="91"/>
<pinref part="R5" gate="1" pin="2"/>
<wire x1="55.88" y1="71.12" x2="55.88" y2="68.58" width="0.1524" layer="91"/>
<pinref part="R6" gate="1" pin="1"/>
<wire x1="66.04" y1="73.66" x2="66.04" y2="71.12" width="0.1524" layer="91"/>
<junction x="66.04" y="71.12"/>
<pinref part="C5" gate="1" pin="1"/>
<wire x1="66.04" y1="71.12" x2="78.74" y2="71.12" width="0.1524" layer="91"/>
<wire x1="78.74" y1="71.12" x2="78.74" y2="58.42" width="0.1524" layer="91"/>
<pinref part="EAR+" gate="1" pin="P$1"/>
<wire x1="93.98" y1="71.12" x2="78.74" y2="71.12" width="0.1524" layer="91"/>
<junction x="78.74" y="71.12"/>
<pinref part="T2" gate="1" pin="C"/>
</segment>
</net>
<net name="GND" class="0">
<segment>
<pinref part="R1" gate="1" pin="1"/>
<wire x1="-12.7" y1="43.18" x2="-12.7" y2="40.64" width="0.1524" layer="91"/>
<wire x1="-12.7" y1="40.64" x2="22.86" y2="40.64" width="0.1524" layer="91"/>
<wire x1="22.86" y1="40.64" x2="22.86" y2="50.8" width="0.1524" layer="91"/>
<pinref part="C3" gate="1" pin="2"/>
<wire x1="35.56" y1="53.34" x2="35.56" y2="40.64" width="0.1524" layer="91"/>
<wire x1="35.56" y1="40.64" x2="22.86" y2="40.64" width="0.1524" layer="91"/>
<junction x="22.86" y="40.64"/>
<pinref part="C5" gate="1" pin="2"/>
<wire x1="35.56" y1="40.64" x2="66.04" y2="40.64" width="0.1524" layer="91"/>
<wire x1="66.04" y1="40.64" x2="78.74" y2="40.64" width="0.1524" layer="91"/>
<wire x1="78.74" y1="40.64" x2="78.74" y2="53.34" width="0.1524" layer="91"/>
<junction x="35.56" y="40.64"/>
<wire x1="66.04" y1="50.8" x2="66.04" y2="40.64" width="0.1524" layer="91"/>
<junction x="66.04" y="40.64"/>
<pinref part="EAR-" gate="1" pin="P$1"/>
<wire x1="93.98" y1="55.88" x2="91.44" y2="55.88" width="0.1524" layer="91"/>
<wire x1="91.44" y1="55.88" x2="91.44" y2="40.64" width="0.1524" layer="91"/>
<junction x="78.74" y="40.64"/>
<pinref part="U$3" gate="1" pin="GND"/>
<wire x1="91.44" y1="40.64" x2="78.74" y2="40.64" width="0.1524" layer="91"/>
<wire x1="91.44" y1="38.1" x2="91.44" y2="40.64" width="0.1524" layer="91"/>
<junction x="91.44" y="40.64"/>
<pinref part="GND" gate="1" pin="P$1"/>
<wire x1="119.38" y1="40.64" x2="111.76" y2="40.64" width="0.1524" layer="91"/>
<pinref part="C6" gate="1" pin="-"/>
<wire x1="111.76" y1="40.64" x2="91.44" y2="40.64" width="0.1524" layer="91"/>
<wire x1="111.76" y1="60.96" x2="111.76" y2="40.64" width="0.1524" layer="91"/>
<junction x="111.76" y="40.64"/>
<pinref part="T1" gate="1" pin="E"/>
<pinref part="T2" gate="1" pin="E"/>
</segment>
</net>
</nets>
</sheet>
</sheets>
</schematic>
</drawing>
</eagle>
